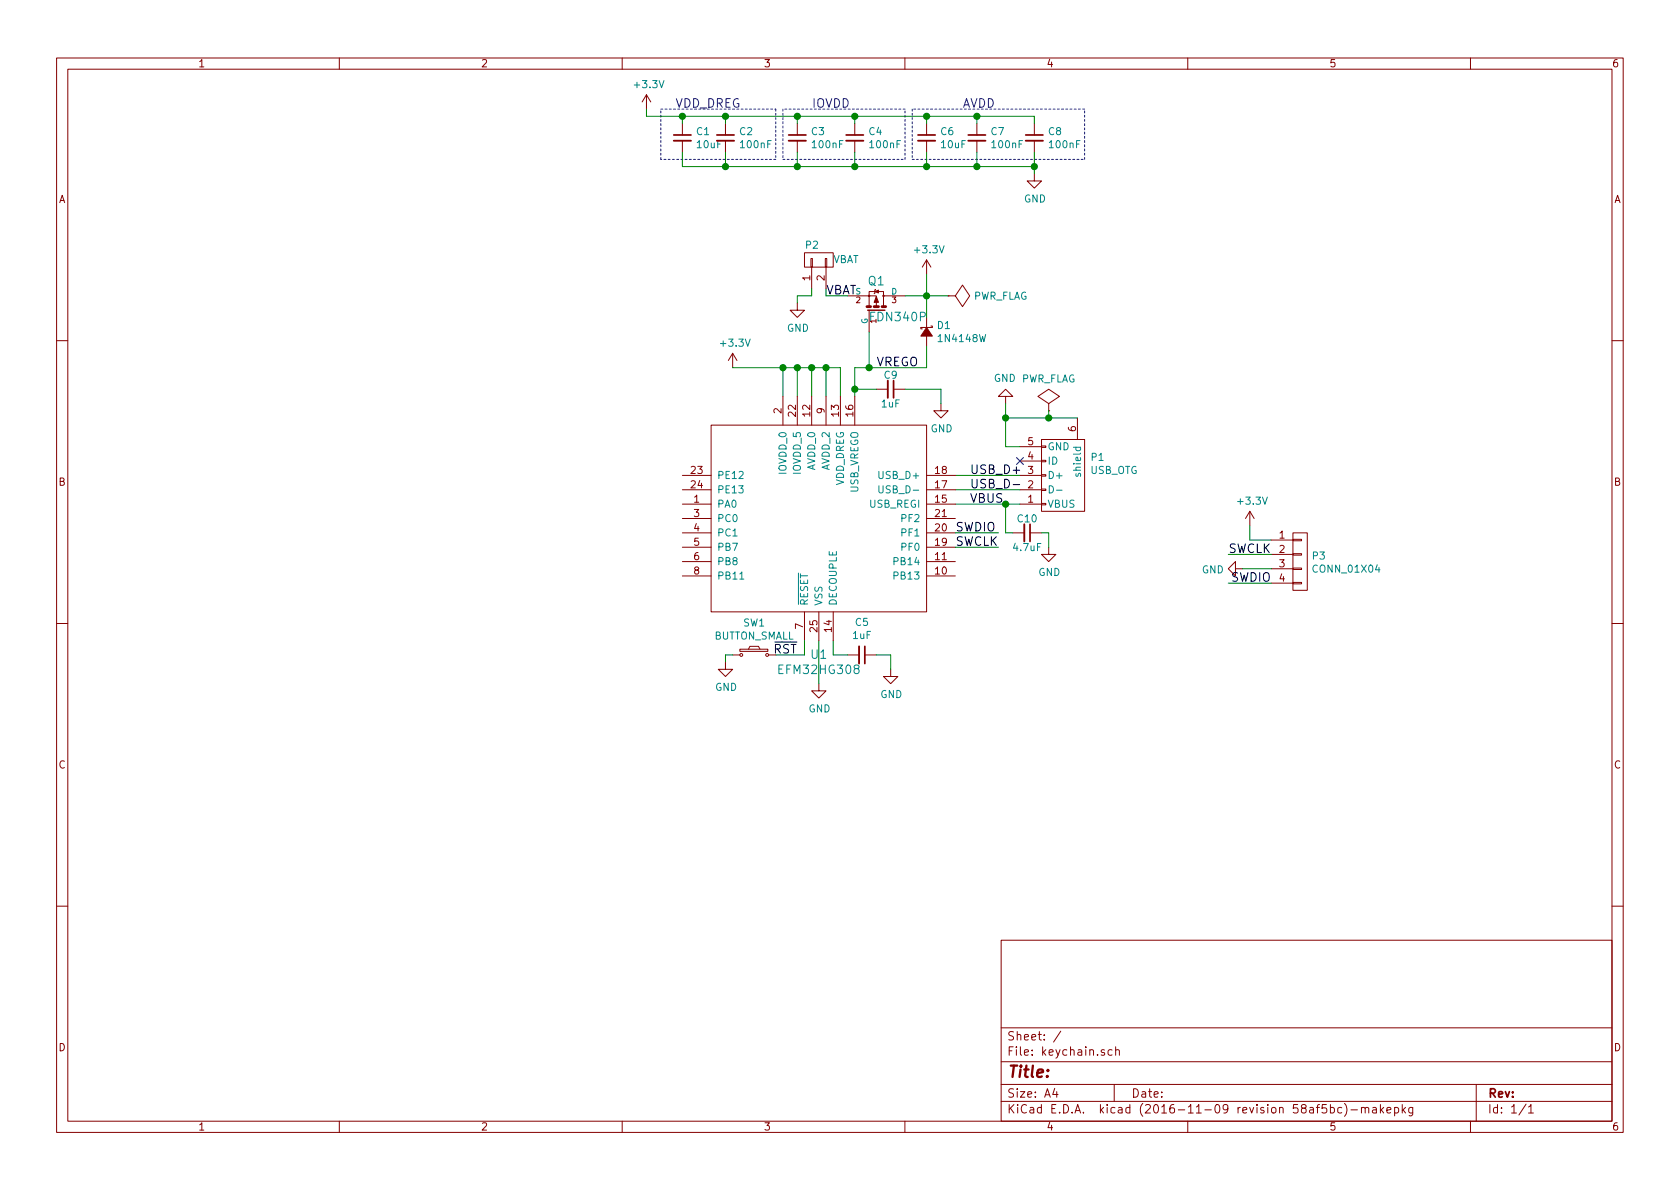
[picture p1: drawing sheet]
EESchema Schematic File Version 2
LIBS:keychain-rescue
LIBS:power
LIBS:device
LIBS:transistors
LIBS:conn
LIBS:linear
LIBS:regul
LIBS:74xx
LIBS:cmos4000
LIBS:adc-dac
LIBS:memory
LIBS:xilinx
LIBS:microcontrollers
LIBS:dsp
LIBS:microchip
LIBS:analog_switches
LIBS:motorola
LIBS:texas
LIBS:intel
LIBS:audio
LIBS:interface
LIBS:digital-audio
LIBS:philips
LIBS:display
LIBS:cypress
LIBS:siliconi
LIBS:opto
LIBS:atmel
LIBS:contrib
LIBS:valves
LIBS:efm32hg308
LIBS:fdn340p
LIBS:button_small
LIBS:keychain-cache
EELAYER 25 0
EELAYER END
$Descr A4 11693 8268
encoding utf-8
Sheet 1 1
Title ""
Date ""
Rev ""
Comp ""
Comment1 ""
Comment2 ""
Comment3 ""
Comment4 ""
$EndDescr
$Comp
L USB_OTG P1
U 1 1
P 7400 3300
F 0 "P1" V 7523 3488 50  0000 L CNN
F 1 "USB_OTG" V 7432 3488 50  0000 L CNN
F 2 "Connect:USB_Micro-B_10103594-0001LF" V 7350 3200 50  0001 C CNN
F 3 "" V 7350 3200 50  0000 C CNN
	1    7400 3300
	0    1    -1   0   
$EndComp
$Comp
L GND #PWR01
U 1 1
P 7000 2800
F 0 "#PWR01" H 7000 2550 50  0001 C CNN
F 1 "GND" H 7005 2627 50  0000 C CNN
F 2 "" H 7000 2800 50  0000 C CNN
F 3 "" H 7000 2800 50  0000 C CNN
	1    7000 2800
	-1   0    0    1   
$EndComp
Wire Wire Line
	7000 3100 7100 3100
Wire Wire Line
	7000 2800 7000 3100
Wire Wire Line
	7000 2900 7500 2900
Connection ~ 7000 2900
Wire Wire Line
	7100 3300 6650 3300
Wire Wire Line
	7100 3400 6650 3400
Wire Wire Line
	6650 3500 7100 3500
$Comp
L +3.3V #PWR02
U 1 1
P 6450 1900
F 0 "#PWR02" H 6450 1750 50  0001 C CNN
F 1 "+3.3V" H 6465 2073 50  0000 C CNN
F 2 "" H 6450 1900 50  0000 C CNN
F 3 "" H 6450 1900 50  0000 C CNN
	1    6450 1900
	1    0    0    -1  
$EndComp
Wire Wire Line
	5950 2550 5950 2750
Wire Wire Line
	5950 2550 6450 2550
$Comp
L +3.3V #PWR03
U 1 1
P 5100 2550
F 0 "#PWR03" H 5100 2400 50  0001 C CNN
F 1 "+3.3V" H 5115 2723 50  0000 C CNN
F 2 "" H 5100 2550 50  0000 C CNN
F 3 "" H 5100 2550 50  0000 C CNN
	1    5100 2550
	1    0    0    -1  
$EndComp
Wire Wire Line
	5850 2550 5850 2750
Wire Wire Line
	5100 2550 5850 2550
Wire Wire Line
	5450 2750 5450 2550
Connection ~ 5450 2550
Wire Wire Line
	5550 2750 5550 2550
Connection ~ 5550 2550
Wire Wire Line
	5650 2750 5650 2550
Connection ~ 5650 2550
Wire Wire Line
	5750 2750 5750 2550
Connection ~ 5750 2550
$Comp
L GND #PWR04
U 1 1
P 5700 4750
F 0 "#PWR04" H 5700 4500 50  0001 C CNN
F 1 "GND" H 5705 4577 50  0000 C CNN
F 2 "" H 5700 4750 50  0000 C CNN
F 3 "" H 5700 4750 50  0000 C CNN
	1    5700 4750
	1    0    0    -1  
$EndComp
Wire Wire Line
	5700 4450 5700 4750
$Comp
L C_Small C5
U 1 1
P 6000 4550
F 0 "C5" V 5771 4550 50  0000 C CNN
F 1 "1uF" V 5862 4550 50  0000 C CNN
F 2 "Capacitors_SMD:C_0603" H 6000 4550 50  0001 C CNN
F 3 "" H 6000 4550 50  0000 C CNN
	1    6000 4550
	0    1    1    0   
$EndComp
$Comp
L GND #PWR05
U 1 1
P 6200 4650
F 0 "#PWR05" H 6200 4400 50  0001 C CNN
F 1 "GND" H 6205 4477 50  0000 C CNN
F 2 "" H 6200 4650 50  0000 C CNN
F 3 "" H 6200 4650 50  0000 C CNN
	1    6200 4650
	1    0    0    -1  
$EndComp
Wire Wire Line
	5800 4450 5800 4550
Wire Wire Line
	5800 4550 5900 4550
Wire Wire Line
	6100 4550 6200 4550
Wire Wire Line
	6200 4550 6200 4650
$Comp
L +3.3V #PWR06
U 1 1
P 4500 750
F 0 "#PWR06" H 4500 600 50  0001 C CNN
F 1 "+3.3V" H 4515 923 50  0000 C CNN
F 2 "" H 4500 750 50  0000 C CNN
F 3 "" H 4500 750 50  0000 C CNN
	1    4500 750 
	1    0    0    -1  
$EndComp
$Comp
L GND #PWR07
U 1 1
P 7200 1200
F 0 "#PWR07" H 7200 950 50  0001 C CNN
F 1 "GND" H 7205 1027 50  0000 C CNN
F 2 "" H 7200 1200 50  0000 C CNN
F 3 "" H 7200 1200 50  0000 C CNN
	1    7200 1200
	1    0    0    -1  
$EndComp
$Comp
L C_Small C1
U 1 1
P 4750 950
F 0 "C1" H 4842 996 50  0000 L CNN
F 1 "10uF" H 4842 905 50  0000 L CNN
F 2 "Capacitors_SMD:C_0603" H 4750 950 50  0001 C CNN
F 3 "" H 4750 950 50  0000 C CNN
	1    4750 950 
	1    0    0    -1  
$EndComp
$Comp
L C_Small C2
U 1 1
P 5050 950
F 0 "C2" H 5142 996 50  0000 L CNN
F 1 "100nF" H 5142 905 50  0000 L CNN
F 2 "Capacitors_SMD:C_0603" H 5050 950 50  0001 C CNN
F 3 "" H 5050 950 50  0000 C CNN
	1    5050 950 
	1    0    0    -1  
$EndComp
$Comp
L C_Small C3
U 1 1
P 5550 950
F 0 "C3" H 5642 996 50  0000 L CNN
F 1 "100nF" H 5642 905 50  0000 L CNN
F 2 "Capacitors_SMD:C_0603" H 5550 950 50  0001 C CNN
F 3 "" H 5550 950 50  0000 C CNN
	1    5550 950 
	1    0    0    -1  
$EndComp
Text Notes 4700 750  0    60   ~ 0
VDD_DREG
$Comp
L C_Small C4
U 1 1
P 5950 950
F 0 "C4" H 6042 996 50  0000 L CNN
F 1 "100nF" H 6042 905 50  0000 L CNN
F 2 "Capacitors_SMD:C_0603" H 5950 950 50  0001 C CNN
F 3 "" H 5950 950 50  0000 C CNN
	1    5950 950 
	1    0    0    -1  
$EndComp
Text Notes 5650 750  0    60   ~ 0
IOVDD
Wire Notes Line
	4600 750  5400 750 
Wire Notes Line
	5400 750  5400 1100
Wire Notes Line
	5400 1100 4600 1100
Wire Notes Line
	4600 1100 4600 750 
Wire Notes Line
	5450 750  5450 1100
Wire Notes Line
	5450 1100 6300 1100
Wire Notes Line
	6300 1100 6300 750 
Wire Notes Line
	6300 750  5450 750 
$Comp
L C_Small C6
U 1 1
P 6450 950
F 0 "C6" H 6542 996 50  0000 L CNN
F 1 "10uF" H 6542 905 50  0000 L CNN
F 2 "Capacitors_SMD:C_0603" H 6450 950 50  0001 C CNN
F 3 "" H 6450 950 50  0000 C CNN
	1    6450 950 
	1    0    0    -1  
$EndComp
$Comp
L C_Small C7
U 1 1
P 6800 950
F 0 "C7" H 6892 996 50  0000 L CNN
F 1 "100nF" H 6892 905 50  0000 L CNN
F 2 "Capacitors_SMD:C_0603" H 6800 950 50  0001 C CNN
F 3 "" H 6800 950 50  0000 C CNN
	1    6800 950 
	1    0    0    -1  
$EndComp
$Comp
L C_Small C8
U 1 1
P 7200 950
F 0 "C8" H 7292 996 50  0000 L CNN
F 1 "100nF" H 7292 905 50  0000 L CNN
F 2 "Capacitors_SMD:C_0603" H 7200 950 50  0001 C CNN
F 3 "" H 7200 950 50  0000 C CNN
	1    7200 950 
	1    0    0    -1  
$EndComp
Wire Notes Line
	6350 750  6350 1100
Wire Notes Line
	6350 1100 7550 1100
Wire Notes Line
	7550 1100 7550 750 
Wire Notes Line
	7550 750  6350 750 
Text Notes 6700 750  0    60   ~ 0
AVDD
Wire Wire Line
	4500 750  4500 800 
Wire Wire Line
	4500 800  7200 800 
Wire Wire Line
	7200 800  7200 850 
Wire Wire Line
	7200 1050 7200 1200
Wire Wire Line
	4750 1150 7200 1150
Wire Wire Line
	4750 1150 4750 1050
Connection ~ 7200 1150
Wire Wire Line
	5050 1050 5050 1150
Connection ~ 5050 1150
Wire Wire Line
	5550 1050 5550 1150
Connection ~ 5550 1150
Wire Wire Line
	5950 1050 5950 1150
Connection ~ 5950 1150
Wire Wire Line
	6450 1050 6450 1150
Connection ~ 6450 1150
Wire Wire Line
	6800 1050 6800 1150
Connection ~ 6800 1150
Wire Wire Line
	6800 850  6800 800 
Connection ~ 6800 800 
Wire Wire Line
	6450 850  6450 800 
Connection ~ 6450 800 
Wire Wire Line
	5950 850  5950 800 
Connection ~ 5950 800 
Wire Wire Line
	5550 850  5550 800 
Connection ~ 5550 800 
Wire Wire Line
	5050 850  5050 800 
Connection ~ 5050 800 
Wire Wire Line
	4750 850  4750 800 
Connection ~ 4750 800 
NoConn ~ 7100 3200
$Comp
L PWR_FLAG #FLG08
U 1 1
P 7300 2850
F 0 "#FLG08" H 7300 2945 50  0001 C CNN
F 1 "PWR_FLAG" H 7300 3074 50  0000 C CNN
F 2 "" H 7300 2850 50  0000 C CNN
F 3 "" H 7300 2850 50  0000 C CNN
	1    7300 2850
	1    0    0    -1  
$EndComp
Wire Wire Line
	7300 2850 7300 2900
Connection ~ 7300 2900
$Comp
L EFM32HG308 U1
U 1 1
P 5700 3650
F 0 "U1" H 5700 2756 60  0000 C CNN
F 1 "EFM32HG308" H 5700 2650 60  0000 C CNN
F 2 "Housings_DFN_QFN:QFN-24-1EP_5x5mm_Pitch0.65mm" H 5700 3650 60  0001 C CNN
F 3 "" H 5700 3650 60  0001 C CNN
	1    5700 3650
	1    0    0    -1  
$EndComp
Text Label 6750 3500 0    60   ~ 0
VBUS
Text Label 6750 3400 0    60   ~ 0
USB_D-
Text Label 6750 3300 0    60   ~ 0
USB_D+
$Comp
L C_Small C10
U 1 1
P 7150 3700
F 0 "C10" V 7050 3700 50  0000 C CNN
F 1 "4.7uF" V 7250 3700 50  0000 C CNN
F 2 "Capacitors_SMD:C_0603" H 7150 3700 50  0001 C CNN
F 3 "" H 7150 3700 50  0000 C CNN
	1    7150 3700
	0    1    1    0   
$EndComp
Wire Wire Line
	7000 3500 7000 3700
Wire Wire Line
	7000 3700 7050 3700
Connection ~ 7000 3500
$Comp
L GND #PWR09
U 1 1
P 7300 3800
F 0 "#PWR09" H 7300 3550 50  0001 C CNN
F 1 "GND" H 7305 3627 50  0000 C CNN
F 2 "" H 7300 3800 50  0000 C CNN
F 3 "" H 7300 3800 50  0000 C CNN
	1    7300 3800
	1    0    0    -1  
$EndComp
Wire Wire Line
	7250 3700 7300 3700
Wire Wire Line
	7300 3700 7300 3800
$Comp
L C_Small C9
U 1 1
P 6200 2700
F 0 "C9" V 6100 2700 50  0000 C CNN
F 1 "1uF" V 6300 2700 50  0000 C CNN
F 2 "Capacitors_SMD:C_0603" H 6200 2700 50  0001 C CNN
F 3 "" H 6200 2700 50  0000 C CNN
	1    6200 2700
	0    1    1    0   
$EndComp
$Comp
L GND #PWR010
U 1 1
P 6550 2800
F 0 "#PWR010" H 6550 2550 50  0001 C CNN
F 1 "GND" H 6555 2627 50  0000 C CNN
F 2 "" H 6550 2800 50  0000 C CNN
F 3 "" H 6550 2800 50  0000 C CNN
	1    6550 2800
	1    0    0    -1  
$EndComp
Wire Wire Line
	5950 2700 6100 2700
Connection ~ 5950 2700
Wire Wire Line
	6300 2700 6550 2700
Wire Wire Line
	6550 2700 6550 2800
$Comp
L FDN340P Q1
U 1 1
P 6100 2150
F 0 "Q1" V 6300 2150 60  0000 C CNN
F 1 "FDN340P" V 6050 2300 60  0000 C CNN
F 2 "TO_SOT_Packages_SMD:SOT-23" H 5900 2250 29  0001 C CNN
F 3 "" H 6100 2150 60  0000 C CNN
	1    6100 2150
	0    1    -1   0   
$EndComp
$Comp
L D_Schottky_Small D1
U 1 1
P 6450 2300
F 0 "D1" V 6404 2368 50  0000 L CNN
F 1 "1N4148W" V 6495 2368 50  0000 L CNN
F 2 "Diodes_SMD:SOD-123" V 6450 2300 50  0001 C CNN
F 3 "" V 6450 2300 50  0000 C CNN
	1    6450 2300
	0    1    1    0   
$EndComp
Wire Wire Line
	6450 1900 6450 2200
Wire Wire Line
	6450 2550 6450 2400
Wire Wire Line
	6050 2550 6050 2300
Connection ~ 6050 2550
Wire Wire Line
	6300 2050 6600 2050
Connection ~ 6450 2050
$Comp
L CONN_01X02 P2
U 1 1
P 5700 1800
F 0 "P2" V 5800 1900 50  0000 R CNN
F 1 "VBAT" V 5700 1700 50  0000 R CNN
F 2 "battery_extra:CR2032_SMD" H 5700 1800 50  0001 C CNN
F 3 "" H 5700 1800 50  0000 C CNN
	1    5700 1800
	0    -1   -1   0   
$EndComp
$Comp
L GND #PWR011
U 1 1
P 5550 2100
F 0 "#PWR011" H 5550 1850 50  0001 C CNN
F 1 "GND" H 5555 1927 50  0000 C CNN
F 2 "" H 5550 2100 50  0000 C CNN
F 3 "" H 5550 2100 50  0000 C CNN
	1    5550 2100
	1    0    0    -1  
$EndComp
Wire Wire Line
	5650 2000 5650 2050
Wire Wire Line
	5650 2050 5550 2050
Wire Wire Line
	5550 2050 5550 2100
Wire Wire Line
	5750 2000 5750 2050
Wire Wire Line
	5750 2050 5900 2050
Text Label 5750 2050 0    60   ~ 0
VBAT
Text Label 6100 2550 0    60   ~ 0
VREGO
$Comp
L PWR_FLAG #FLG012
U 1 1
P 6600 2050
F 0 "#FLG012" H 6600 2145 50  0001 C CNN
F 1 "PWR_FLAG" V 6600 2228 50  0000 L CNN
F 2 "" H 6600 2050 50  0000 C CNN
F 3 "" H 6600 2050 50  0000 C CNN
	1    6600 2050
	0    1    1    0   
$EndComp
$Comp
L BUTTON_SMALL SW1
U 1 1
P 5250 4550
F 0 "SW1" H 5250 4775 50  0000 C CNN
F 1 "BUTTON_SMALL" H 5250 4684 50  0000 C CNN
F 2 "Buttons_Switches_SMD:SW_SPST_B3U-1000P" H 5250 4550 50  0001 C CNN
F 3 "" H 5250 4550 50  0000 C CNN
	1    5250 4550
	1    0    0    -1  
$EndComp
$Comp
L GND #PWR013
U 1 1
P 5050 4600
F 0 "#PWR013" H 5050 4350 50  0001 C CNN
F 1 "GND" H 5055 4427 50  0000 C CNN
F 2 "" H 5050 4600 50  0000 C CNN
F 3 "" H 5050 4600 50  0000 C CNN
	1    5050 4600
	1    0    0    -1  
$EndComp
Wire Wire Line
	5050 4600 5050 4550
Wire Wire Line
	5050 4550 5100 4550
Wire Wire Line
	5400 4550 5600 4550
Wire Wire Line
	5600 4550 5600 4450
$Comp
L CONN_01X04 P3
U 1 1
P 9050 3900
F 0 "P3" H 9128 3941 50  0000 L CNN
F 1 "CONN_01X04" H 9128 3850 50  0000 L CNN
F 2 "Pin_Headers:Pin_Header_Straight_1x04_Pitch2.00mm" H 9050 3900 50  0001 C CNN
F 3 "" H 9050 3900 50  0000 C CNN
	1    9050 3900
	1    0    0    -1  
$EndComp
Text Label 6650 3800 0    60   ~ 0
SWCLK
Text Label 6650 3700 0    60   ~ 0
SWDIO
Wire Wire Line
	6650 3800 6950 3800
Wire Wire Line
	6650 3700 6950 3700
$Comp
L +3.3V #PWR014
U 1 1
P 8700 3650
F 0 "#PWR014" H 8700 3500 50  0001 C CNN
F 1 "+3.3V" H 8715 3823 50  0000 C CNN
F 2 "" H 8700 3650 50  0000 C CNN
F 3 "" H 8700 3650 50  0000 C CNN
	1    8700 3650
	1    0    0    -1  
$EndComp
Wire Wire Line
	8850 3750 8700 3750
Wire Wire Line
	8700 3750 8700 3650
$Comp
L GND #PWR015
U 1 1
P 8650 3950
F 0 "#PWR015" H 8650 3700 50  0001 C CNN
F 1 "GND" V 8655 3822 50  0000 R CNN
F 2 "" H 8650 3950 50  0000 C CNN
F 3 "" H 8650 3950 50  0000 C CNN
	1    8650 3950
	0    1    1    0   
$EndComp
Wire Wire Line
	8850 3950 8650 3950
Text Label 8850 4050 2    60   ~ 0
SWDIO
Text Label 8850 3850 2    60   ~ 0
SWCLK
Wire Wire Line
	8850 3850 8550 3850
Wire Wire Line
	8850 4050 8550 4050
Text Label 5550 4550 2    60   ~ 0
~RST~
NoConn ~ 6650 3900
NoConn ~ 6650 4000
$EndSCHEMATC
